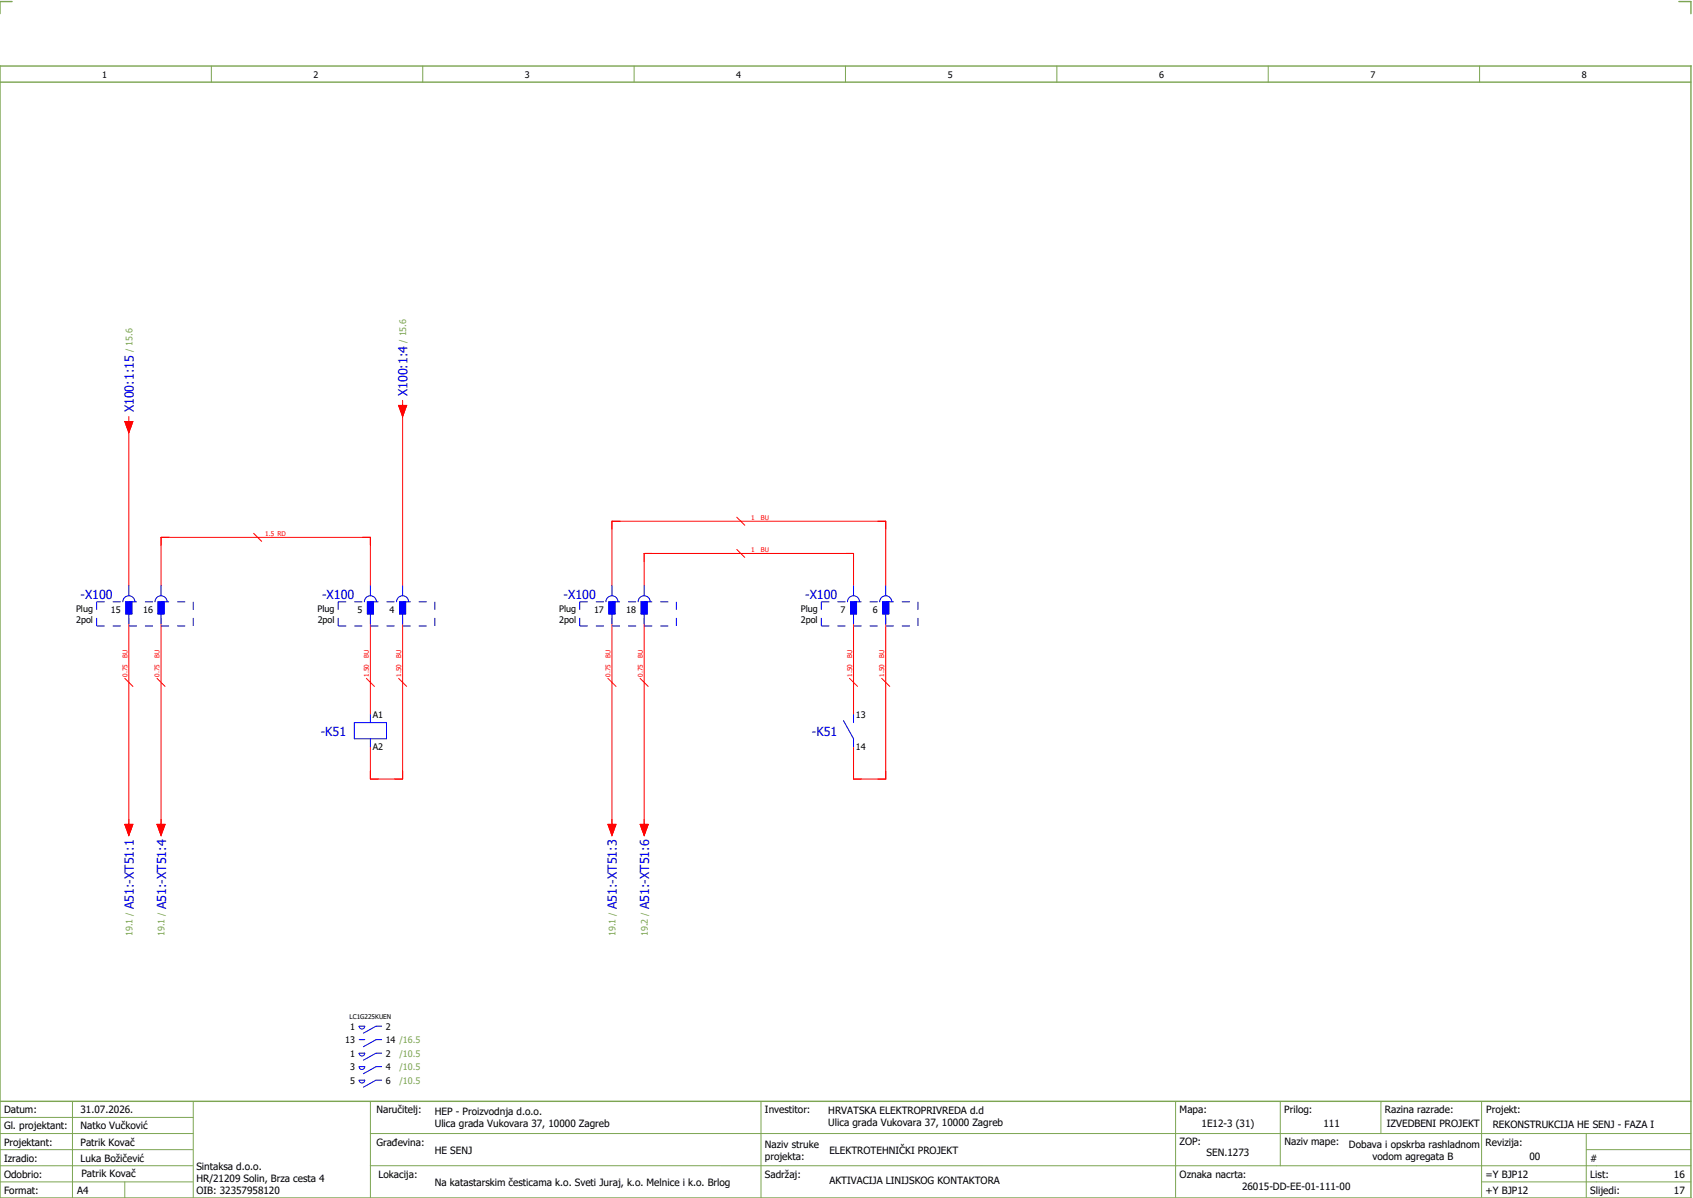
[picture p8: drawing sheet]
<svg xmlns="http://www.w3.org/2000/svg" width="421mm" height="297mm" viewBox="0 0 421 297" stroke-linecap="round" stroke-linejoin="round" font-family="sans-serif">
<path d="M0 16.4h420v281h-420zM3 .4h-3v3M417 .4h3v3M0 20.4h420M0 273.4h420" fill="none" stroke="#7ca552" stroke-width=".35"/>
<g fill="none" stroke="#7ca552" stroke-width=".25">
<path d="M52.5 16.4v4M105 16.4v4M157.5 16.4v4M210 16.4v4M262.5 16.4v4M315 16.4v4M367.5 16.4v4M0 277.4h48M18 273.4v24M48 273.4v24M92 273.4v24M189 273.4v24"/>
<path d="M292 273.4v23.8M318 273.4v16M343 273.4v8M368 273.4v23.8M0 281.4h48M0 285.4h47.8M0 293.4h47.8M31 293.4v4M47.8 289.4h-47.8M92 281.4h328M92 289.4h328M368 293.4h52"/>
<path d="M394 285.4h26M394 281.4v15.8"/>
</g>
<g fill="none" stroke="#f00" stroke-width=".25">
<path d="M100 99.4v1.2M31 104.6h2l-1 2.8zM32 103.4v1.2M32 106.4v39M99 100.6h2l-1 2.8zM100 102.4v43M63 132.4l2 2M183 136.4l2 2M183 128.4l2 2M32 153.4v52M40 145.4v-12h52v12M40 153.4v52"/>
<path d="M92 153.4v24M100 153.4v40h-8v-8M152 145.4v-16h68v16M152 153.4v52M160 145.4v-8h52v8M160 153.4v52M212 153.4v24M220 153.4v40h-8v-8M31 168.4l2 2M39 168.4l2 2M91 168.4l2 2M99 168.4l2 2"/>
<path d="M151 168.4l2 2M159 168.4l2 2M211 168.4l2 2M219 168.4l2 2M31 204.6h2l-1 2.8zM39 204.6h2l-1 2.8zM151 204.6h2l-1 2.8zM159 204.6h2l-1 2.8z"/>
</g>
<g fill="#00f" stroke="#00f" stroke-width=".25">
<path d="M31.3 149.4h1.4v3h-1.4z"/>
<path d="M39.3 149.4h1.5v3h-1.5z"/>
<path d="M91.2 149.4h1.5v3h-1.5z"/>
<path d="M99.3 149.4h1.5v3h-1.5z"/>
<path d="M151.2 149.4h1.5v3h-1.5z"/>
<path d="M159.2 149.4h1.5v3h-1.5z"/>
<path d="M211.3 149.4h1.5v3h-1.5z"/>
<path d="M219.2 149.4h1.5v3h-1.5z"/>
</g>
<g fill="none" stroke="#00f" stroke-width=".25">
<path d="M30.5 149.4a1.5 1.5 0 0 1 1.5-1.5 1.5 1.5 0 0 1 1.5 1.5M31.3 149.4h1.4v3h-1.4zM32 145.4v2.5M32 152.4v2.5M38.5 149.4a1.5 1.5 0 0 1 1.5-1.5 1.5 1.5 0 0 1 1.5 1.5M39.3 149.4h1.5v3h-1.5zM40 145.4v2.5M40 152.4v2.5M90.5 149.4a1.5 1.5 0 0 1 1.5-1.5 1.5 1.5 0 0 1 1.5 1.5M91.2 149.4h1.5v3h-1.5zM92 145.4v2.5M92 152.4v2.5"/>
<path d="M98.5 149.4a1.5 1.5 0 0 1 1.5-1.5 1.5 1.5 0 0 1 1.5 1.5M99.3 149.4h1.5v3h-1.5zM100 145.4v2.5M100 152.4v2.5M150.5 149.4a1.5 1.5 0 0 1 1.5-1.5 1.5 1.5 0 0 1 1.5 1.5M151.2 149.4h1.5v3h-1.5zM152 145.4v2.5M152 152.4v2.5M158.5 149.4a1.5 1.5 0 0 1 1.5-1.5 1.5 1.5 0 0 1 1.5 1.5M159.2 149.4h1.5v3h-1.5zM160 145.4v2.5M160 152.4v2.5"/>
<path d="M210.5 149.4a1.5 1.5 0 0 1 1.5-1.5 1.5 1.5 0 0 1 1.5 1.5M211.3 149.4h1.5v3h-1.5zM212 145.4v2.5M212 152.4v2.5M218.5 149.4a1.5 1.5 0 0 1 1.5-1.5 1.5 1.5 0 0 1 1.5 1.5M219.2 149.4h1.5v3h-1.5zM220 145.4v2.5M220 152.4v2.5M88 179.4h8v4h-8zM92 177.4v2M209.5 178.9l2.5 4.5v2M212 177.4v2"/>
<path d="M92 183.4v2M89.2 254.7h1.4a.7 .7 0 0 1-.7 .7 .7 .7 0 0 1-.7-.7zM89.2 258.1h1.4M94.8 254.7h-1.4l-3.1 1.8M94.8 258.1h-1.4l-3.1 1.7M89.2 261.4h1.4a.7 .7 0 0 1-.7 .7 .7 .7 0 0 1-.7-.7zM89.2 264.8h1.4a.7 .7 0 0 1-.7 .7 .7 .7 0 0 1-.7-.7zM89.2 268.1h1.4a.7 .7 0 0 1-.7 .7 .7 .7 0 0 1-.7-.7zM94.8 261.4h-1.4l-3.1 1.8M94.8 264.8h-1.4l-3.1 1.7M94.8 268.1h-1.4l-3.1 1.8"/>
</g>
<g fill="none" stroke="#00f" stroke-width=".25" stroke-dasharray="2 2" stroke-linecap="butt">
<path d="M24 155.4h24M24 149.4h24M24 149.4v6M48 149.4v6M84 155.4h24M84 149.4h24M84 149.4v6M108 149.4v6M144 155.4h24M144 149.4h24M144 149.4v6M168 149.4v6"/>
<path d="M204 155.4h24M204 149.4h24M204 149.4v6M228 149.4v6"/>
</g>
<g fill="#f00" stroke="#f00" stroke-width=".25">
<path d="M31 104.6h2l-1 2.8z"/>
<path d="M99 100.6h2l-1 2.8z"/>
<path d="M31 204.6h2l-1 2.8z"/>
<path d="M39 204.6h2l-1 2.8z"/>
<path d="M151 204.6h2l-1 2.8z"/>
<path d="M159 204.6h2l-1 2.8z"/>
</g>
<g font-size="3.1" fill="#00f">
<text x="101.2" y="98.4" transform="rotate(-90 101.2 98.4)">X100:1:4</text>
<text x="33.2" y="102.4" transform="rotate(-90 33.2 102.4)">X100:1:15</text>
<text x="20" y="148.6">-X100</text>
<text x="80" y="148.6">-X100</text>
<text x="140" y="148.6">-X100</text>
<text x="200" y="148.6">-X100</text>
<text x="79.7" y="182.6">-K51</text>
<text x="201.7" y="182.6">-K51</text>
<text x="33.2" y="225.7" transform="rotate(-90 33.2 225.7)">A51:-XT51:1</text>
<text x="41.2" y="225.7" transform="rotate(-90 41.2 225.7)">A51:-XT51:4</text>
<text x="153.2" y="225.7" transform="rotate(-90 153.2 225.7)">A51:-XT51:3</text>
<text x="161.2" y="225.7" transform="rotate(-90 161.2 225.7)">A51:-XT51:6</text>
</g>
<g font-size="2.5">
<text x="1" y="276.4">Datum:</text>
<text x="1" y="280.4">Gl. projektant:</text>
<text x="20" y="276.4">31.07.2026.</text>
<text x="20" y="280.4">Natko Vučković</text>
<text x="93.5" y="276.4">Naručitelj:</text>
<text x="108" y="276.9">HEP - Proizvodnja d.o.o.</text>
<text x="108" y="279.9">Ulica grada Vukovara 37, 10000 Zagreb</text>
<text x="190" y="276.4">Investitor:</text>
<text x="205.7" y="276.6">HRVATSKA ELEKTROPRIVREDA d.d</text>
<text x="205.7" y="279.6">Ulica grada Vukovara 37, 10000 Zagreb</text>
<text x="293" y="276.4">Mapa:</text>
<text x="298.4" y="279.9">1E12-3 (31)</text>
<text x="319" y="276.4">Prilog:</text>
<text x="328.7" y="279.9">111</text>
<text x="344" y="276.4">Razina razrade:</text>
<text x="344.4" y="279.9">IZVEDBENI PROJEKT</text>
<text x="369.2" y="276.3">Projekt:</text>
<text x="370.8" y="279.9">REKONSTRUKCIJA HE SENJ - FAZA I</text>
<text x="1" y="284.4">Projektant:</text>
<text x="20" y="284.4">Patrik Kovač</text>
<text x="93.5" y="284.4">Građevina:</text>
<text x="108" y="286.4">HE SENJ</text>
<text x="190" y="284.9">Naziv struke</text>
<text x="190" y="287.9">projekta:</text>
<text x="206" y="286.5">ELEKTROTEHNIČKI PROJEKT</text>
<text x="293" y="284.3">ZOP:</text>
<text x="299.7" y="286.9">SEN.1273</text>
<text x="319" y="284.3">Naziv mape:</text>
<text x="335.1" y="285">Dobava i opskrba rashladnom</text>
<text x="340.9" y="288">vodom agregata B</text>
<text x="369" y="284.4">Revizija:</text>
<text x="379.9" y="287.9">00</text>
<text x="1" y="288.4">Izradio:</text>
<text x="1" y="292.4">Odobrio:</text>
<text x="20" y="288.4">Luka Božičević</text>
<text x="20.2" y="292.3">Patrik Kovač</text>
<text x="48.8" y="290.4">Sintaksa d.o.o.</text>
<text x="48.8" y="293.4">HR/21209 Solin, Brza cesta 4</text>
<text x="94" y="292.4">Lokacija:</text>
<text x="190" y="292.4">Sadržaj:</text>
<text x="206" y="293.9">AKTIVACIJA LINIJSKOG KONTAKTORA</text>
<text x="293" y="292.4">Oznaka nacrta:</text>
<text x="369" y="292.4">=Y BJP12</text>
<text x="395" y="292.4">List:</text>
<text x="395" y="288.4">#</text>
<text x="415.8" y="292.4">16</text>
<text x="1" y="296.4">Format:</text>
<text x="19.2" y="296.4">A4</text>
<text x="48.8" y="296.4">OIB: 32357958120</text>
<text x="108" y="294.4">Na katastarskim česticama k.o. Sveti Juraj, k.o. Melnice i k.o. Brlog</text>
<text x="308.5" y="295.4">26015-DD-EE-01-111-00</text>
<text x="369" y="296.4">+Y BJP12</text>
<text x="395" y="296.4">Slijedi:</text>
<text x="415.8" y="296.4">17</text>
</g>
<g font-size="2.2">
<text x="25.4" y="19.4">1</text>
<text x="77.9" y="19.4">2</text>
<text x="130.4" y="19.4">3</text>
<text x="182.9" y="19.4">4</text>
<text x="235.4" y="19.4">5</text>
<text x="287.9" y="19.4">6</text>
<text x="340.4" y="19.4">7</text>
<text x="392.9" y="19.4">8</text>
<text x="18.9" y="151.9">Plug</text>
<text x="18.9" y="154.6">2pol</text>
<text x="27.6" y="152.3">15</text>
<text x="35.6" y="152.3">16</text>
<text x="78.9" y="151.9">Plug</text>
<text x="78.9" y="154.6">2pol</text>
<text x="88.8" y="152.3">5</text>
<text x="96.8" y="152.3">4</text>
<text x="138.9" y="151.9">Plug</text>
<text x="138.9" y="154.6">2pol</text>
<text x="147.6" y="152.3">17</text>
<text x="155.6" y="152.3">18</text>
<text x="198.9" y="151.9">Plug</text>
<text x="198.9" y="154.6">2pol</text>
<text x="208.8" y="152.3">7</text>
<text x="216.8" y="152.3">6</text>
<text x="92.6" y="178.3">A1</text>
<text x="212.6" y="178.3">13</text>
<text x="92.6" y="186.2">A2</text>
<text x="212.6" y="186.2">14</text>
<text x="87" y="255.6">1</text>
<text x="95.8" y="255.6">2</text>
<text x="85.8" y="259">13</text>
<text x="87" y="262.3">1</text>
<text x="95.8" y="259">14 /16.5</text>
<text x="95.8" y="262.3">2</text>
<text x="87" y="265.7">3</text>
<text x="87" y="269">5</text>
<text x="95.8" y="265.7">4</text>
<text x="95.8" y="269">6</text>
</g>
<g font-size="2.2" fill="#7ca552">
<text x="32.9" y="87.4" transform="rotate(-90 32.9 87.4)">/ 15.6</text>
<text x="100.9" y="85.1" transform="rotate(-90 100.9 85.1)">/ 15.6</text>
<text x="32.9" y="232.4" transform="rotate(-90 32.9 232.4)">19.1 /</text>
<text x="40.9" y="232.4" transform="rotate(-90 40.9 232.4)">19.1 /</text>
<text x="152.9" y="232.4" transform="rotate(-90 152.9 232.4)">19.1 /</text>
<text x="160.9" y="232.4" transform="rotate(-90 160.9 232.4)">19.2 /</text>
<text x="99.2" y="262.3">/10.5</text>
<text x="99.2" y="265.7">/10.5</text>
<text x="99.2" y="269">/10.5</text>
</g>
<g font-size="1.6" fill="#f00">
<text x="186.6" y="129">1</text>
<text x="189" y="129">BU</text>
<text x="65.9" y="133">1.5 RD</text>
<text x="186.6" y="137">1</text>
<text x="189" y="137">BU</text>
<text x="31.6" y="168" transform="rotate(-90 31.6 168)">0.75</text>
<text x="31.6" y="163.4" transform="rotate(-90 31.6 163.4)">BU</text>
<text x="39.6" y="168" transform="rotate(-90 39.6 168)">0.75</text>
<text x="39.6" y="163.4" transform="rotate(-90 39.6 163.4)">BU</text>
<text x="91.6" y="168" transform="rotate(-90 91.6 168)">1.50</text>
<text x="91.6" y="163.4" transform="rotate(-90 91.6 163.4)">BU</text>
<text x="99.6" y="168" transform="rotate(-90 99.6 168)">1.50</text>
<text x="99.6" y="163.4" transform="rotate(-90 99.6 163.4)">BU</text>
<text x="151.6" y="168" transform="rotate(-90 151.6 168)">0.75</text>
<text x="151.6" y="163.4" transform="rotate(-90 151.6 163.4)">BU</text>
<text x="159.6" y="168" transform="rotate(-90 159.6 168)">0.75</text>
<text x="159.6" y="163.4" transform="rotate(-90 159.6 163.4)">BU</text>
<text x="211.6" y="168" transform="rotate(-90 211.6 168)">1.50</text>
<text x="211.6" y="163.4" transform="rotate(-90 211.6 163.4)">BU</text>
<text x="219.6" y="168" transform="rotate(-90 219.6 168)">1.50</text>
<text x="219.6" y="163.4" transform="rotate(-90 219.6 163.4)">BU</text>
</g>
<text font-size="1.6" x="86.8" y="253.1">LC1G225KUEN</text>
</svg>
